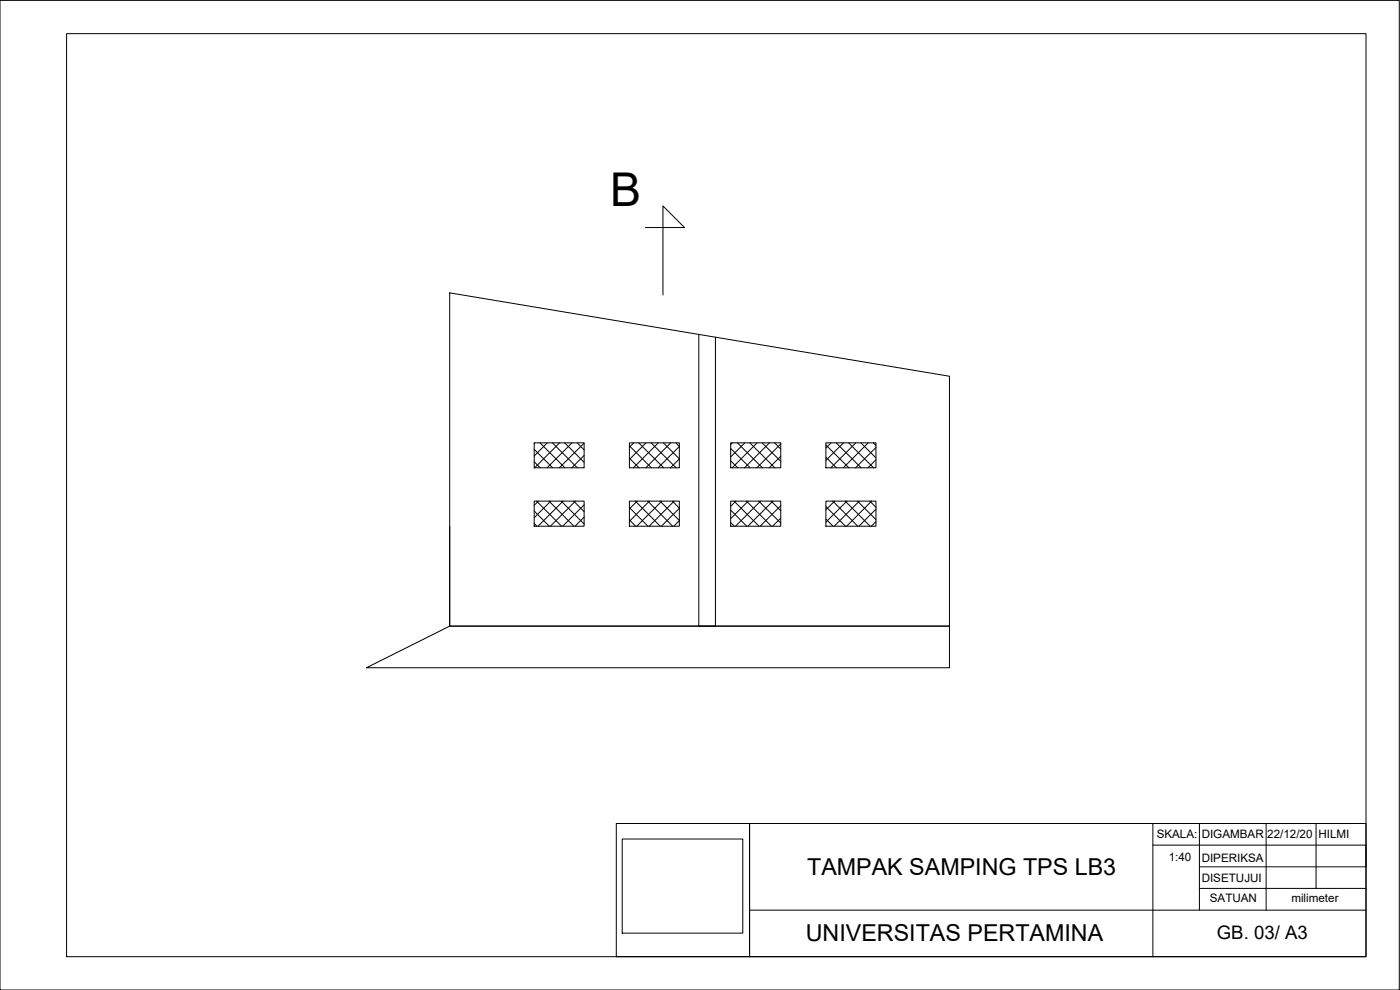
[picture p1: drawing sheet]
<svg xmlns="http://www.w3.org/2000/svg" width="420mm" height="297mm" viewBox="0 0 420 297" stroke-linecap="round" stroke-linejoin="round" font-family="sans-serif">
<!-- layer: 0 -->
<g fill="none" stroke="#000" stroke-width=".3">
<path d="M0 .1h419.9v296.9h-419.9zM20 10.1h390v276.9h-390zM193.7 68.3h11.7l-6.4-6.5v26.7M135 87.9l149.9 25v75h-149.9zM209.7 100.3v87.6h5v-86.7M160.3 132.9h15v7.5h-15zM160.3 138.5l1.8 1.9M160.3 134.8l5.6 5.6M160.5 132.9l-.2 .2M162.1 132.9l7.4 7.5M164.3 132.9l-4 3.9M165.8 132.9l7.5 7.5"/>
<path d="M167.9 132.9l-7.5 7.5M169.5 132.9l5.8 5.8M171.7 132.9l-7.5 7.5M173.2 132.9l2.1 2.1M175.3 133l-7.4 7.4M175.3 136.6l-3.7 3.8M188.9 132.9h15v7.5h-15zM188.9 137.5l2.9 2.9M188.9 133.8l6.6 6.6M190.2 132.9l-1.3 1.3M191.7 132.9l7.5 7.5M193.9 132.9l-5 5"/>
<path d="M195.4 132.9l7.5 7.5M197.6 132.9l-7.5 7.5M199.1 132.9l4.8 4.8-2.7 2.7M201.3 132.9l-7.5 7.5M202.8 132.9l1.1 1.1-6.4 6.4M219.3 132.9h15v7.5h-15zM219.3 138.2l2.1 2.2M219.3 134.6l5.8 5.8M219.8 132.9l-.5 .5M221.3 132.9l7.5 7.5M223.5 132.9l-4.2 4.2M225 132.9l7.5 7.5"/>
<path d="M227.2 132.9l-7.5 7.5M228.7 132.9l5.6 5.5M230.9 132.9l-7.5 7.5M232.5 132.9l1.8 1.8M234.3 133.2l-7.2 7.2M234.3 136.9l-3.5 3.5M247.9 132.9h15v7.5h-15zM247.9 137.2l3.1 3.2M247.9 133.5l6.9 6.9M249.4 132.9l-1.5 1.5M251 132.9l7.4 7.5M253.2 132.9l-5.3 5.2"/>
<path d="M254.7 132.9l7.5 7.5M256.8 132.9l-7.5 7.5M258.4 132.9l4.5 4.5M260.6 132.9l-7.5 7.5M262.1 132.9l.8 .8M262.9 134.3l-6.1 6.1M262.9 138l-2.4 2.4M135 157.9v30M160.3 150.4h15v7.5h-15zM160.3 157l.8 .9M160.3 153.3l4.5 4.6M161 150.4l7.5 7.5"/>
<path d="M161.6 150.4l-1.3 1.2M164.8 150.4l7.5 7.5M165.3 150.4l-5 4.9M168.4 150.4l6.9 6.8M169 150.4l-7.5 7.5M172.2 150.4l3.1 3.1M172.7 150.4l-7.5 7.5M175.3 140.3v.1M175.3 151.5l-6.4 6.4M175.3 155.1l-2.7 2.8M188.9 150.4h15v7.5h-15zM188.9 156l1.9 1.9"/>
<path d="M188.9 152.3l5.6 5.6M190.7 150.4l7.5 7.5M191.2 150.4l-2.3 2.3M194.4 150.4l7.5 7.5M194.9 150.4l-6 6M198.1 150.4l5.8 5.8M198.6 150.4l-7.5 7.5M201.8 150.4l2.1 2.1M202.3 150.4l-7.5 7.5M203.9 152.5l-5.4 5.4M203.9 156.2l-1.7 1.7M219.3 150.4h15v7.5h-15z"/>
<path d="M219.3 156.8l1.1 1.1M219.3 153.1l4.8 4.8M220.3 150.4l7.5 7.5M220.9 150.4l-1.6 1.5M224 150.4l7.5 7.5M224.5 150.4l-5.2 5.2M227.7 150.4l6.6 6.6M228.3 150.4l-7.6 7.5M231.4 150.4l2.9 2.8M231.9 150.4l-7.4 7.5M234.3 151.7l-6.2 6.2M234.3 155.4l-2.4 2.5"/>
<path d="M247.9 150.4h15v7.5h-15zM247.9 155.7l2.1 2.2M247.9 152l5.8 5.9M249.9 150.4l7.5 7.5M250.5 150.4l-2.6 2.5M253.7 150.4l7.5 7.5M254.2 150.4l-6.3 6.3M257.3 150.4l5.6 5.5M257.9 150.4l-7.5 7.5M261.1 150.4l1.8 1.8M261.6 150.4l-7.5 7.5M262.9 152.8l-5.1 5.1"/>
<path d="M262.9 156.5l-1.4 1.4M110 200.3l25-12.4h149.9v12.4zM185 247.1h40v39.9h-40zM186.7 251.7h36.2v28.3h-36.2zM225 247.1h185v39.9h-185zM346 253.6h64v6.5h-50M346 247.1v39.9M360 247.1v26M380 247.1v26M395 247.1v19.5M225 273.1h185M360 266.6h50"/>
</g>
<text font-size="14" x="183.1" y="61.8">B</text>
<g font-size="7">
<text x="242.2" y="262.5">TAMPAK SAMPING TPS LB3</text>
<text x="241.9" y="282.3">UNIVERSITAS PERTAMINA</text>
</g>
<text font-size="5.6" x="365.2" y="281.8">GB. 03/ A3</text>
<g font-size="3.5">
<text x="347.1" y="251.5">SKALA:</text>
<text x="360.6" y="251.5">DIGAMBAR</text>
<text x="380.3" y="251.5">22/12/20</text>
<text x="395.7" y="251.5">HILMI</text>
<text x="350.8" y="258.4">1:40</text>
<text x="360.6" y="258.6">DIPERIKSA</text>
<text x="360.6" y="264.6">DISETUJUI</text>
<text x="363.1" y="270.7">SATUAN</text>
<text x="387.6" y="270.7">milimeter</text>
</g>
</svg>
